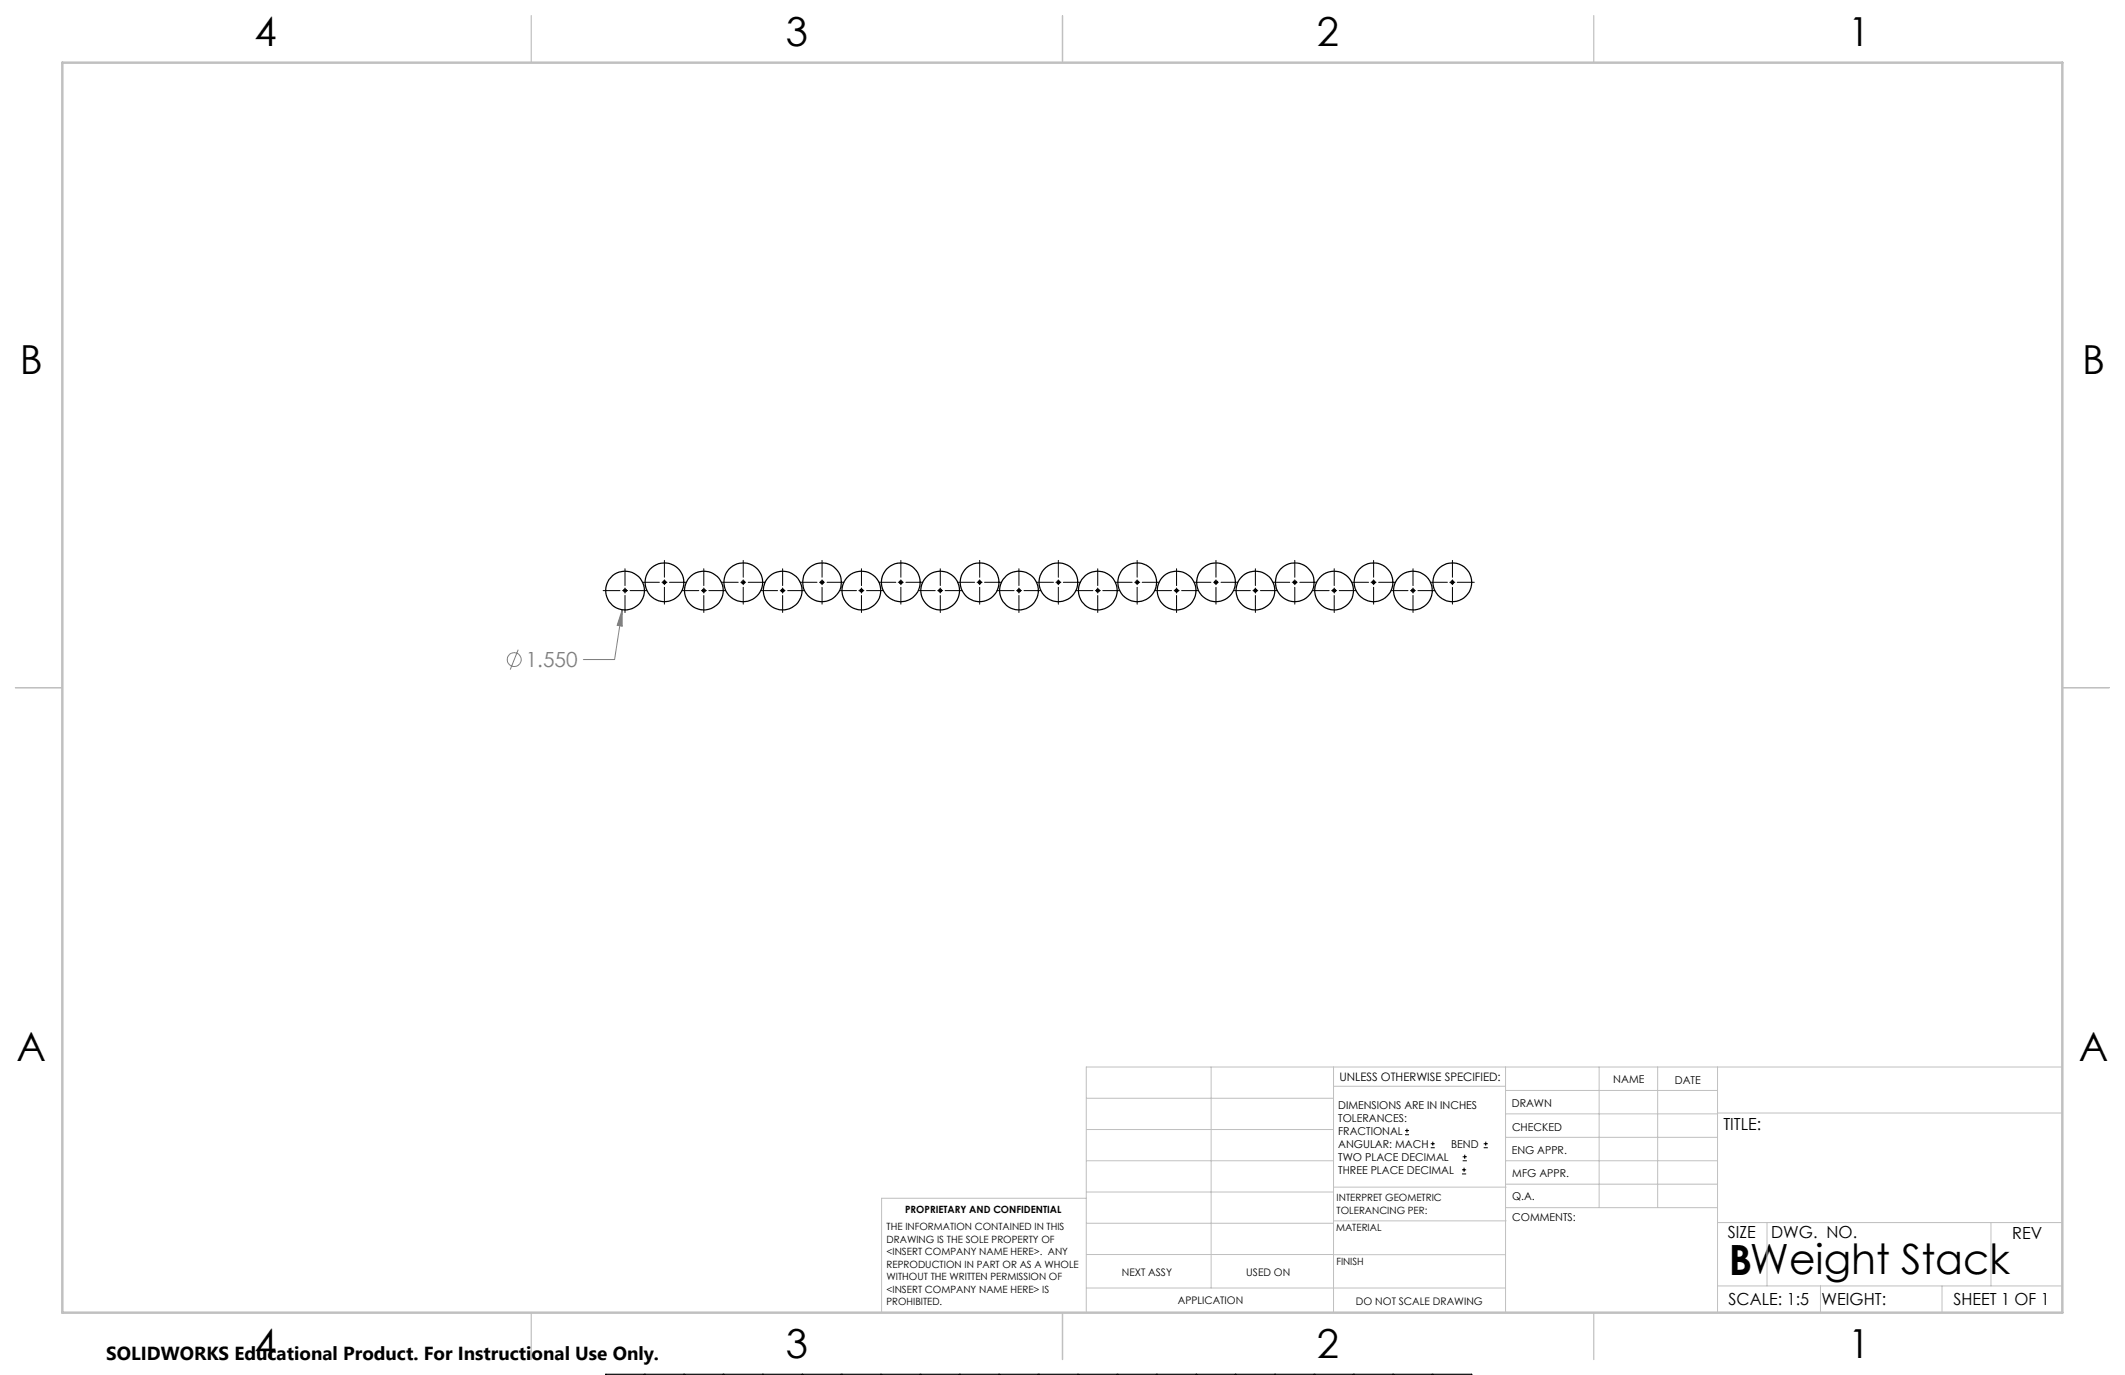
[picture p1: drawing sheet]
<svg xmlns="http://www.w3.org/2000/svg" width="432mm" height="279mm" viewBox="0 0 432 279" stroke-linecap="round" stroke-linejoin="round" font-family="sans-serif">
<g fill="none" stroke="#808080" stroke-width=".2">
<path d="M105.3 132l-1.6 4.1M126.4 123.9v3.3l-1-.1zM126.4 123.9l-1.5 10.1h-6.4"/>
<circle cx="104.5" cy="134" r="1.41"/>
</g>
<g fill="none" stroke="#000" stroke-width=".2">
<path d="M127 115.6v3.4M127 119.5v1M130.6 118.3h3.4M134.5 118.3h1M135 113.9v3.4M135 117.8v1M135 119.3v3.5M136 118.3h3.5M143 115.6v3.4M143 119.5v1M146.6 118.3h3.4M150.5 118.3h1"/>
<path d="M151 113.9v3.4M151 117.8v1M151 119.3v3.5M152 118.3h3.5M159 115.6v3.4M159 119.5v1M162.6 118.3h3.4M166.5 118.3h1M167 113.9v3.4M167 117.8v1M167 119.3v3.5M168.1 118.3h3.4"/>
<path d="M175 115.6v3.4M175 119.5v1M178.6 118.3h3.4M182.5 118.3h1.1M183.1 113.9v3.4M183.1 117.8v1M183.1 119.3v3.5M184.1 118.3h3.4M191.1 115.6v3.4M191.1 119.5v1M194.6 118.3h3.4M198.5 118.3h1.1"/>
<path d="M199.1 113.9v3.4M199.1 117.8v1M199.1 119.3v3.5M200.1 118.3h3.4M207 115.6v3.4M207 119.5v1M210.6 118.3h3.5M214.6 118.3h1M215.1 113.9v3.4M215.1 117.8v1M215.1 119.3v3.5M216.1 118.3h3.4"/>
<path d="M223.1 115.6v3.4M223.1 119.5v1M226.6 118.3h3.4M230.6 118.3h1M231.1 113.9v3.4M231.1 117.8v1M231.1 119.3v3.5M232.1 118.3h3.4M239.1 115.6v3.4M239.1 119.5v1M242.6 118.3h3.5M246.6 118.3h1"/>
<path d="M247.1 113.9v3.4M247.1 117.8v1M247.1 119.3v3.5M248.1 118.3h3.4M255.1 115.6v3.4M255.1 119.5v1M258.7 118.3h3.4M262.6 118.3h1M263.1 113.9v3.4M263.1 117.8v1M263.1 119.3v3.5M264.1 118.3h3.4"/>
<path d="M271.1 115.6v3.4M271.1 119.5v1M274.7 118.3h3.4M278.6 118.3h1M279.1 113.9v3.4M279.1 117.8v1M279.1 119.3v3.5M280.1 118.3h3.5M287.1 115.6v3.4M287.1 119.5v1M290.7 118.3h3.4M294.6 118.3h1"/>
<path d="M295.1 113.9v3.4M295.1 117.8v1M295.1 119.3v3.5M296.1 118.3h3.5M122.6 120h3.4M126.5 120h1M127 121v3.5M128 120h3.4M138.6 120h3.4M142.5 120h1M143 121v3.5M144 120h3.5"/>
<path d="M154.6 120h3.4M158.5 120h1M159 121v3.5M160.1 120h3.4M170.6 120h3.4M174.5 120h1M175 121v3.5M176.1 120h3.4M186.6 120h3.4M190.5 120h1.1M191.1 121v3.5M192.1 120h3.4"/>
<path d="M202.6 120h3.5M206.6 120h1M207 121v3.5M208.1 120h3.4M218.6 120h3.5M222.6 120h1M223.1 121v3.5M224.1 120h3.4M234.6 120h3.5M238.6 120h1M239.1 121v3.5M240.1 120h3.4"/>
<path d="M250.6 120h3.5M254.6 120h1M255.1 121v3.5M256.1 120h3.4M266.7 120h3.4M270.6 120h1M271.1 121v3.5M272.1 120h3.5M282.7 120h3.4M286.6 120h1M287.1 121v3.5M288.1 120h3.5"/>
<path d="M285.5 230.6h.8M285.5 229.7h.8M285.9 229.3v.9M290.7 233.2h.8M290.7 232.4h.8M291.1 232v.8M297.1 238.5h.8M297.1 237.7h.8M297.2 235.9h.9M297.2 235.1h.9M297.5 237.3v.8M297.6 234.6v.9"/>
<path d="M301.5 233.2h.8M301.5 232.4h.8M301.9 232v.8"/>
</g>
<g fill="none" stroke="#c0c0c0" stroke-width=".2">
<path d="M246.1 216.8v44.9M271 216.8v49.9M305.9 216.8v49.9M324.9 216.8v28.6M336.8 216.8v28.6M349 216.8v49.9M419.1 216.8h-198.4v49.9M220.7 235.9h50.3M220.7 229.5h50.3M220.7 223.2h50.3M271 220.7h34.9M305.9 231.1h43.1"/>
<path d="M305.9 226.3h43.1M305.9 221.6h43.1M305.9 235.9h43.1M349 226.2h70.1M220.7 248.6h50.3M220.7 242.2h50.3M220.7 254.9h50.3M220.7 243.5h-41.6v23.2M271 255h34.9M271 248.1h35M271 241.2h35M305.9 240.6h43.1"/>
<path d="M306 245.4h43M349 248.4h70.1M359.1 248.4v12.9M404.6 248.4v12.9M220.7 261.7h85.2M349 261.3h70.1M369.9 261.3v5.4M394.6 261.3v5.4"/>
</g>
<path d="M108 3.2v9.5M215.9 3.2v9.5M323.8 3.2v9.5M3.1 139.7h9.6M419.1 139.7h9.5M108 266.7v9.6M215.9 266.7v9.6M323.8 266.7v9.6" fill="none" stroke="#c0c0c0" stroke-width=".25"/>
<path d="M12.7 12.7h406.4v254h-406.4z" fill="none" stroke="#c0c0c0" stroke-width=".5"/>
<path d="M126.4 123.9v3.3l-1-.1z" fill="#808080"/>
<g fill="none" stroke="#000" stroke-width=".25">
<path d="M123.1 279.4v-.1h7.9v.1M131.1 279.4v-.1h7.9v.1M139.1 279.4v-.1h7.9v.1M147.1 279.4v-.1h7.9v.1M155.1 279.4v-.1h7.9v.1M163.1 279.4v-.1h7.9v.1M171.1 279.4v-.1h7.9v.1M179.1 279.4v-.1h7.9v.1M187.1 279.4v-.1h7.9v.1M195.1 279.4v-.1h7.9v.1M203.1 279.4v-.1h7.9v.1M211.1 279.4v-.1h7.9v.1"/>
<path d="M219.1 279.4v-.1h7.9v.1M227.2 279.4v-.1h7.8v.1M235.2 279.4v-.1h7.8v.1M243.1 279.4v-.1h7.9v.1M251.1 279.4v-.1h7.9v.1M259.2 279.4v-.1h7.8v.1M267.2 279.4v-.1h7.8v.1M275.2 279.4v-.1h7.8v.1M283.2 279.4v-.1h7.8v.1M291.2 279.4v-.1h7.8v.1"/>
<circle cx="127" cy="120" r="3.9"/>
<circle cx="135" cy="118.3" r=".31"/>
<circle cx="135" cy="118.3" r="3.9"/>
<circle cx="143" cy="120" r=".28"/>
<circle cx="143" cy="120" r="3.9"/>
<circle cx="151" cy="118.3" r=".29"/>
<circle cx="151" cy="118.3" r="3.9"/>
<circle cx="159" cy="120" r=".28"/>
<circle cx="159" cy="120" r="3.9"/>
<circle cx="167" cy="118.3" r=".29"/>
<circle cx="167" cy="118.3" r="3.9"/>
<circle cx="175" cy="120" r="3.9"/>
<circle cx="175" cy="120" r=".28"/>
<circle cx="183" cy="118.3" r=".29"/>
<circle cx="183" cy="118.3" r="3.9"/>
<circle cx="191" cy="120" r="3.9"/>
<circle cx="191.1" cy="120" r=".29"/>
<circle cx="199.1" cy="118.3" r="3.9"/>
<circle cx="199.1" cy="118.3" r=".3"/>
<circle cx="207" cy="120" r="3.9"/>
<circle cx="207.1" cy="120" r=".29"/>
<circle cx="215.1" cy="118.3" r=".31"/>
<circle cx="215.1" cy="118.3" r="3.9"/>
<circle cx="223.1" cy="120" r="3.9"/>
<circle cx="231.1" cy="118.3" r=".31"/>
<circle cx="231.1" cy="118.3" r="3.9"/>
<circle cx="239.1" cy="120" r=".28"/>
<circle cx="239.1" cy="120" r="3.9"/>
<circle cx="247.1" cy="118.3" r=".29"/>
<circle cx="247.1" cy="118.3" r="3.9"/>
<circle cx="255.1" cy="120" r=".28"/>
<circle cx="255.1" cy="120" r="3.9"/>
<circle cx="263.1" cy="118.3" r=".29"/>
<circle cx="263.1" cy="118.3" r="3.9"/>
<circle cx="271.1" cy="120" r="3.9"/>
<circle cx="271.1" cy="120" r=".28"/>
<circle cx="279.1" cy="118.3" r=".29"/>
<circle cx="279.1" cy="118.3" r="3.9"/>
<circle cx="287.1" cy="120" r="3.9"/>
<circle cx="287.1" cy="120" r=".29"/>
<circle cx="295.1" cy="118.3" r=".3"/>
<circle cx="295.1" cy="118.3" r="3.9"/>
<circle cx="127" cy="120" r=".3"/>
<circle cx="223.1" cy="120" r=".3"/>
</g>
<text font-size="8.5" x="351.3" y="259">BWeight Stack</text>
<g font-size="8.1">
<text x="51.7" y="9.3">4</text>
<text x="159.7" y="9.3">3</text>
<text x="267.6" y="9.3">2</text>
<text x="375.6" y="9.3">1</text>
<text x="4" y="76">B</text>
<text x="423.1" y="76">B</text>
<text x="3.3" y="215.7">A</text>
<text x="422.4" y="215.7">A</text>
<text x="51.7" y="276">4</text>
<text x="159.7" y="276">3</text>
<text x="267.6" y="276">2</text>
<text x="375.6" y="276">1</text>
</g>
<text font-size="4.2" fill="#808080" x="106.8" y="135.6">1.550</text>
<text font-size="3.8" x="21.6" y="276.3">SOLIDWORKS Educational Product. For Instructional Use Only.</text>
<g font-size="3.4">
<text x="350.2" y="229.5">TITLE:</text>
<text x="351.1" y="251.6">SIZE</text>
<text x="359.9" y="251.6">DWG. NO.</text>
<text x="408.9" y="251.7">REV</text>
<text x="351.2" y="265.2">SCALE: 1:5</text>
<text x="370.1" y="265.3">WEIGHT:</text>
<text x="396.9" y="265.2">SHEET 1 OF 1</text>
</g>
<text font-size="2.4" x="272.2" y="219.7">UNLESS OTHERWISE SPECIFIED:</text>
<g font-size="2.2">
<text x="327.8" y="220.1">NAME</text>
<text x="340.3" y="220.2">DATE</text>
<text x="271.9" y="225.3">DIMENSIONS ARE IN INCHES</text>
<text x="271.9" y="227.9">TOLERANCES:</text>
<text x="307.2" y="224.9">DRAWN</text>
<text x="271.9" y="230.6">FRACTIONAL</text>
<text x="271.9" y="233.2">ANGULAR: MACH</text>
<text x="294.9" y="233.2">BEND</text>
<text x="307.3" y="229.8">CHECKED</text>
<text x="271.9" y="235.9">TWO PLACE DECIMAL</text>
<text x="271.9" y="238.5">THREE PLACE DECIMAL</text>
<text x="307.2" y="234.5">ENG APPR.</text>
<text x="307.3" y="239.2">MFG APPR.</text>
<text x="307.3" y="243.9">Q.A.</text>
<text x="307.3" y="248.1">COMMENTS:</text>
</g>
<g font-size="2.1">
<text x="227.9" y="259.2">NEXT ASSY</text>
<text x="253.3" y="259.2">USED ON</text>
<text x="239.3" y="265">APPLICATION</text>
<text x="275.5" y="265.1">DO NOT SCALE DRAWING</text>
</g>
<g font-size="2">
<text x="271.6" y="244.1">INTERPRET GEOMETRIC</text>
<text x="180.2" y="250">THE INFORMATION CONTAINED IN THIS</text>
<text x="183.9" y="246.4">PROPRIETARY AND CONFIDENTIAL</text>
<text x="271.5" y="250.2">MATERIAL</text>
<text x="271.6" y="246.6">TOLERANCING PER:</text>
<text x="180.2" y="252.5">DRAWING IS THE SOLE PROPERTY OF</text>
<text x="180.2" y="255.1">&lt;INSERT COMPANY NAME HERE&gt;. ANY</text>
<text x="180.2" y="257.6">REPRODUCTION IN PART OR AS A WHOLE</text>
<text x="271.5" y="257">FINISH</text>
<text x="180.2" y="260.1">WITHOUT THE WRITTEN PERMISSION OF</text>
<text x="180.2" y="262.6">&lt;INSERT COMPANY NAME HERE&gt; IS</text>
<text x="180.2" y="265.2">PROHIBITED.</text>
</g>
</svg>
